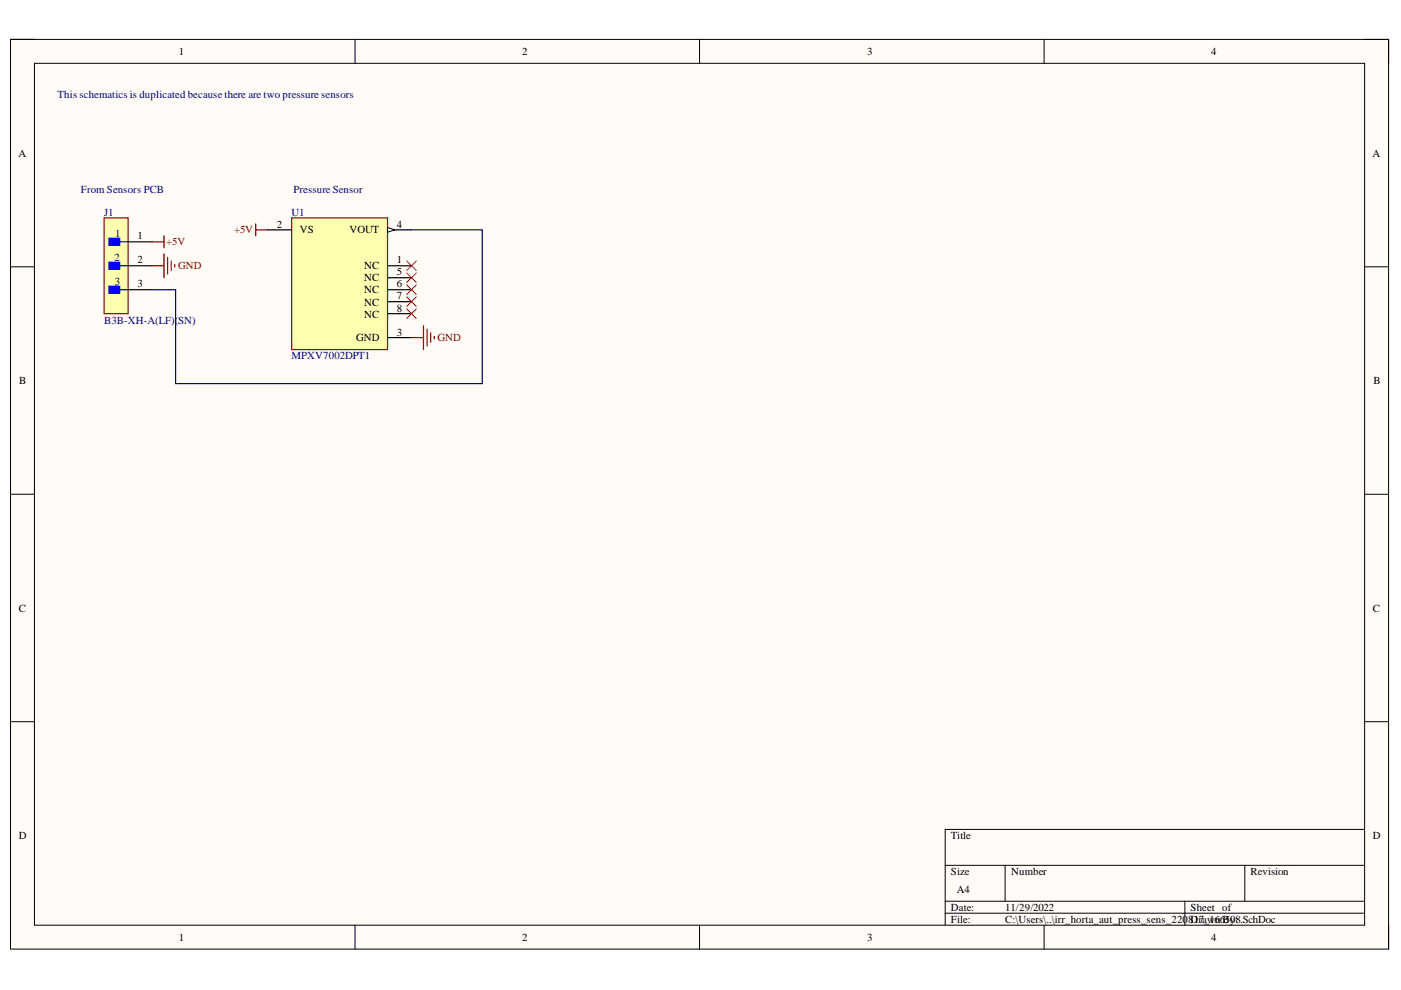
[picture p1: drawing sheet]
<svg xmlns="http://www.w3.org/2000/svg" width="297mm" height="210mm" viewBox="0 0 297 210" stroke-linecap="round" stroke-linejoin="round" font-family="sans-serif">
<path d="M2.2 8.4h292.2v192.8h-292.2z" fill-rule="evenodd" fill="#fffcf8"/>
<path d="M2.2 8.4h292.2v192.8h-292.2z" fill="none" stroke="#000" stroke-width=".21"/>
<path d="M7.3 13.4h282v182.8h-282z" fill-rule="evenodd" fill="#fffcf8"/>
<g fill="none" stroke="#000" stroke-width=".21">
<path d="M2.2 8.3h5.1M7.3 13.4h282v182.8h-282zM75.3 8.3v5.1M148.3 8.3v5.1M221.4 8.4v5M289.3 8.4h5.1v5M2.2 56.6h5.1M289.3 56.6h5.1M2.2 104.8h5.1M289.3 104.8h5.1M2.2 153h5.1M289.3 153h5.1"/>
<path d="M289.3 175.9h-88.9v20.3M75.3 196.2v5M148.3 196.2v5M200.4 183.5h88.9M200.4 191.1h88.9M200.4 193.6h88.9M213.1 183.5v7.6M221.4 196.2v5M251.2 191.1v5.1M263.9 183.5v7.6M294.4 196.2v5"/>
</g>
<path d="M61.8 46.2h20.4v27.9h-20.4z" fill-rule="evenodd" fill="#ffffb0"/>
<path d="M61.8 46.2h20.4v27.9h-20.4z" fill="none" stroke="#800000" stroke-width=".25"/>
<path d="M82.2 48.7h5" fill="none" stroke="#000" stroke-width=".25"/>
<path d="M82.2 48.2l1.5 .5-1.5 .5z" fill="#f8fcff"/>
<path d="M82.2 48.2l1.5 .5-1.5 .5z" fill="none" stroke="#000" stroke-width=".21"/>
<path d="M56.8 48.7h5M82.2 56.4h5M82.2 58.9h5M82.2 61.4h5M82.2 64h5M82.2 66.5h5M82.2 71.6h5" fill="none" stroke="#000" stroke-width=".25"/>
<path d="M22.1 46.2h5.1v20.3h-5.1z" fill-rule="evenodd" fill="#ffffb0"/>
<path d="M22.1 46.2h5.1v20.3h-5.1z" fill="none" stroke="#800000" stroke-width=".25"/>
<path d="M23.1 50.5h2.3v1.5h-2.3z" fill-rule="evenodd" fill="#00f"/>
<path d="M23.1 50.5h2.3v1.5h-2.3zM25.4 51.3h1.8" fill="none" stroke="#00f" stroke-width=".25"/>
<path d="M23.1 55.6h2.3v1.5h-2.3z" fill-rule="evenodd" fill="#00f"/>
<path d="M23.1 55.6h2.3v1.5h-2.3zM25.4 56.4h1.8" fill="none" stroke="#00f" stroke-width=".25"/>
<path d="M23.1 60.7h2.3v1.5h-2.3z" fill-rule="evenodd" fill="#00f"/>
<path d="M23.1 60.7h2.3v1.5h-2.3zM25.4 61.4h1.8" fill="none" stroke="#00f" stroke-width=".25"/>
<path d="M27.2 51.3h5M27.2 56.4h5M27.2 61.4h5" fill="none" stroke="#000" stroke-width=".25"/>
<g fill="none" stroke="#800000" stroke-width=".25">
<path d="M32.2 51.3h2.6M32.2 56.4h2.6M34.8 50v2.5M34.8 53.8v5.1M35.5 54.6v3.5M36.3 55.3v2.1M37.1 56.1v.5M54.2 47.5v2.5M54.2 48.7h2.6M87.2 71.6h2.6M89.8 69v5.1M90.5 69.8v3.6"/>
<path d="M91.3 70.6v2M92.1 71.3v.5"/>
</g>
<path d="M87.2 48.7h15.1v32.6h-65.1v-19.9h-5" fill="none" stroke="#000080" stroke-width=".25"/>
<path d="M86.2 55.3l2.1 2.1M86.2 57.9l2.1 2M88.3 55.3l-2.1 2.1M88.3 57.9l-2.1 2M86.2 60.4l2.1 2M86.2 63l2.1 2M86.2 65.5l2.1 2M88.3 60.4l-2.1 2M88.3 63l-2.1 2M88.3 65.5l-2.1 2" fill="none" stroke="#f00" stroke-width=".21"/>
<g font-size="2.3">
<text x="37.9" y="11.7">1</text>
<text x="110.7" y="11.7">2</text>
<text x="183.9" y="11.7">3</text>
<text x="256.8" y="11.7">4</text>
<text x="3.9" y="33.3">A</text>
<text x="291" y="33.3">A</text>
<text x="29.2" y="50.8">1</text>
<text x="58.7" y="48.2">2</text>
<text x="63.6" y="49.5">VS</text>
<text x="74.1" y="49.5">VOUT</text>
<text x="84.1" y="48.2">4</text>
<text x="29.2" y="55.8">2</text>
<text x="77.2" y="57.1">NC</text>
<text x="77.2" y="59.6">NC</text>
<text x="84.1" y="55.8">1</text>
<text x="84.1" y="58.4">5</text>
<text x="29.2" y="60.9">3</text>
<text x="77.2" y="62.2">NC</text>
<text x="77.2" y="64.8">NC</text>
<text x="84.1" y="60.9">6</text>
<text x="84.1" y="63.4">7</text>
<text x="77.2" y="67.3">NC</text>
<text x="84.1" y="66.1">8</text>
<text x="84.1" y="71.1">3</text>
<text x="75.5" y="72.4">GND</text>
<text x="4.1" y="81.4">B</text>
<text x="291.2" y="81.4">B</text>
<text x="4" y="129.7">C</text>
<text x="291.1" y="129.7">C</text>
<text x="4" y="177.9">D</text>
<text x="201.6" y="177.9">Title</text>
<text x="291.1" y="177.9">D</text>
<text x="201.6" y="185.5">Size</text>
<text x="214.4" y="185.5">Number</text>
<text x="265.1" y="185.5">Revision</text>
<text x="202.9" y="189.3">A4</text>
<text x="201.6" y="193.1">Date:</text>
<text x="201.6" y="195.7">File:</text>
<text x="213.1" y="193.1">11/29/2022</text>
<text x="213.1" y="195.7">C:\Users\..\irr_horta_aut_press_sens_220</text>
<text x="251.9" y="195.7">8D1rawn By8.SchDoc</text>
<text x="252.4" y="193.1">Sheet of</text>
<text x="254.2" y="195.7">7_16650:</text>
<text x="37.9" y="199.5">1</text>
<text x="110.7" y="199.5">2</text>
<text x="183.9" y="199.5">3</text>
<text x="256.8" y="199.5">4</text>
</g>
<g font-size="2.3" fill="#000080">
<text x="12.2" y="20.9">This schematics is duplicated because there are two pressure sensors</text>
<text x="17.2" y="40.9">From Sensors PCB</text>
<text x="62.2" y="40.9">Pressure Sensor</text>
<text x="22.1" y="45.7">J1</text>
<text x="61.8" y="45.7">U1</text>
<text x="24.4" y="50.3">1</text>
<text x="24.3" y="55.3">2</text>
<text x="24.4" y="60.4">3</text>
<text x="22.1" y="68.6">B3B-XH-A(LF)(SN)</text>
<text x="61.8" y="76.2">MPXV7002DPT1</text>
</g>
<g font-size="2.3" fill="#800000">
<text x="35.3" y="52">+5V</text>
<text x="49.6" y="49.5">+5V</text>
<text x="37.8" y="57.1">GND</text>
<text x="92.8" y="72.4">GND</text>
</g>
</svg>
